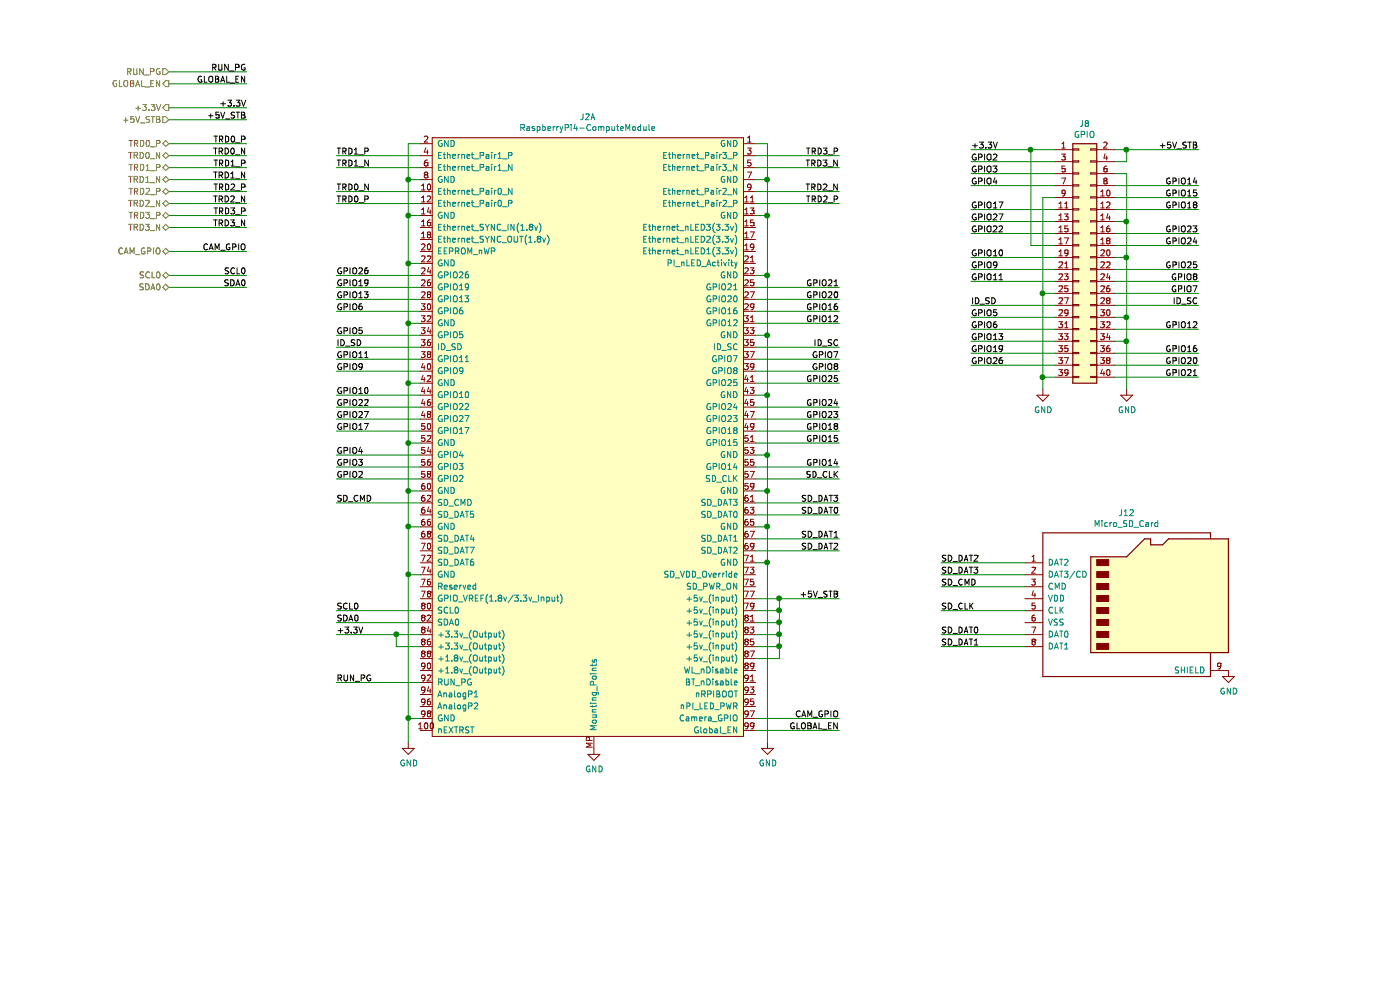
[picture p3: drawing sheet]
EESchema Schematic File Version 4
EELAYER 30 0
EELAYER END
$Descr A4 11693 8268
encoding utf-8
Sheet 3 8
Title ""
Date ""
Rev ""
Comp ""
Comment1 ""
Comment2 ""
Comment3 ""
Comment4 ""
$EndDescr
$Comp
L PSOne-RPI:RaspberryPi4-ComputeModule J2
U 1 1
P 4650 3550
F 0 "J2" H 4600 6125 50  0000 C CNN
F 1 "RaspberryPi4-ComputeModule" H 4600 6034 50  0000 C CNN
F 2 "PSOne-RPI:RaspberryPi4-ComputeModule" H 4600 3550 50  0001 C CNN
F 3 "" H 4600 3550 50  0001 C CNN
	1    4650 3550
	1    0    0    -1  
$EndComp
$Comp
L power:GND #PWR0104
U 1 1
P 3100 6200
F 0 "#PWR0104" H 3100 5950 50  0001 C CNN
F 1 "GND" H 3105 6027 50  0000 C CNN
F 2 "" H 3100 6200 50  0001 C CNN
F 3 "" H 3100 6200 50  0001 C CNN
	1    3100 6200
	1    0    0    -1  
$EndComp
$Comp
L power:GND #PWR0105
U 1 1
P 6100 6200
F 0 "#PWR0105" H 6100 5950 50  0001 C CNN
F 1 "GND" H 6105 6027 50  0000 C CNN
F 2 "" H 6100 6200 50  0001 C CNN
F 3 "" H 6100 6200 50  0001 C CNN
	1    6100 6200
	1    0    0    -1  
$EndComp
Wire Wire Line
	3200 6000 3100 6000
Wire Wire Line
	3100 6000 3100 6200
Wire Wire Line
	3200 4800 3100 4800
Wire Wire Line
	3100 4800 3100 6000
Connection ~ 3100 6000
Wire Wire Line
	3100 4400 3100 4800
Wire Wire Line
	3100 4400 3200 4400
Connection ~ 3100 4800
Wire Wire Line
	3200 4100 3100 4100
Wire Wire Line
	3100 4100 3100 4400
Connection ~ 3100 4400
Wire Wire Line
	3200 3700 3100 3700
Wire Wire Line
	3100 3700 3100 4100
Connection ~ 3100 4100
Wire Wire Line
	3200 3200 3100 3200
Wire Wire Line
	3100 3200 3100 3700
Connection ~ 3100 3700
Wire Wire Line
	3200 2700 3100 2700
Wire Wire Line
	3100 2700 3100 3200
Connection ~ 3100 3200
Wire Wire Line
	3200 2200 3100 2200
Wire Wire Line
	3100 2200 3100 2700
Connection ~ 3100 2700
Wire Wire Line
	3200 1800 3100 1800
Wire Wire Line
	3100 1800 3100 2200
Connection ~ 3100 2200
Wire Wire Line
	3200 1500 3100 1500
Wire Wire Line
	3100 1500 3100 1800
Connection ~ 3100 1800
Wire Wire Line
	3200 1200 3100 1200
Wire Wire Line
	3100 1200 3100 1500
Connection ~ 3100 1500
Wire Wire Line
	6000 4700 6100 4700
Wire Wire Line
	6100 4700 6100 6200
Wire Wire Line
	6000 4400 6100 4400
Wire Wire Line
	6100 4400 6100 4700
Connection ~ 6100 4700
Wire Wire Line
	6000 4100 6100 4100
Wire Wire Line
	6100 4100 6100 4400
Connection ~ 6100 4400
Wire Wire Line
	6000 3800 6100 3800
Wire Wire Line
	6100 3800 6100 4100
Connection ~ 6100 4100
Wire Wire Line
	6000 3300 6100 3300
Wire Wire Line
	6100 3300 6100 3800
Connection ~ 6100 3800
Wire Wire Line
	6000 2800 6100 2800
Wire Wire Line
	6100 2800 6100 3300
Connection ~ 6100 3300
Wire Wire Line
	6000 2300 6100 2300
Wire Wire Line
	6100 2300 6100 2800
Connection ~ 6100 2800
Wire Wire Line
	6000 1800 6100 1800
Wire Wire Line
	6100 1800 6100 2300
Connection ~ 6100 2300
Wire Wire Line
	6000 1500 6100 1500
Wire Wire Line
	6100 1500 6100 1800
Connection ~ 6100 1800
Wire Wire Line
	6000 1200 6100 1200
Wire Wire Line
	6100 1200 6100 1500
Connection ~ 6100 1500
Wire Wire Line
	3200 1300 2500 1300
Wire Wire Line
	3200 1400 2500 1400
Wire Wire Line
	3200 1600 2500 1600
Wire Wire Line
	3200 1700 2500 1700
Wire Wire Line
	6700 1300 6000 1300
Wire Wire Line
	6700 1400 6000 1400
Wire Wire Line
	6700 1600 6000 1600
Wire Wire Line
	6700 1700 6000 1700
Text Label 2500 1300 0    50   ~ 0
TRD1_P
Text Label 2500 1400 0    50   ~ 0
TRD1_N
Text Label 2500 1600 0    50   ~ 0
TRD0_N
Text Label 2500 1700 0    50   ~ 0
TRD0_P
Text Label 6700 1300 2    50   ~ 0
TRD3_P
Text Label 6700 1400 2    50   ~ 0
TRD3_N
Text Label 6700 1600 2    50   ~ 0
TRD2_N
Text Label 6700 1700 2    50   ~ 0
TRD2_P
Text HLabel 1100 1400 0    50   BiDi ~ 0
TRD1_P
Text HLabel 1100 1500 0    50   BiDi ~ 0
TRD1_N
Text HLabel 1100 1200 0    50   BiDi ~ 0
TRD0_P
Text HLabel 1100 1300 0    50   BiDi ~ 0
TRD0_N
Text HLabel 1100 1800 0    50   BiDi ~ 0
TRD3_P
Text HLabel 1100 1900 0    50   BiDi ~ 0
TRD3_N
Text HLabel 1100 1600 0    50   BiDi ~ 0
TRD2_P
Text HLabel 1100 1700 0    50   BiDi ~ 0
TRD2_N
Text Label 1750 1200 2    50   ~ 0
TRD0_P
Text Label 1750 1300 2    50   ~ 0
TRD0_N
Text Label 1750 1400 2    50   ~ 0
TRD1_P
Text Label 1750 1500 2    50   ~ 0
TRD1_N
Text Label 1750 1600 2    50   ~ 0
TRD2_P
Text Label 1750 1700 2    50   ~ 0
TRD2_N
Text Label 1750 1800 2    50   ~ 0
TRD3_P
Text Label 1750 1900 2    50   ~ 0
TRD3_N
Wire Wire Line
	3200 2300 2500 2300
Text Label 2500 2300 0    50   ~ 0
GPIO26
Wire Wire Line
	3200 2400 2500 2400
Text Label 2500 2400 0    50   ~ 0
GPIO19
Wire Wire Line
	3200 2500 2500 2500
Text Label 2500 2500 0    50   ~ 0
GPIO13
Wire Wire Line
	3200 2600 2500 2600
Text Label 2500 2600 0    50   ~ 0
GPIO6
Wire Wire Line
	3200 2800 2500 2800
Text Label 2500 2800 0    50   ~ 0
GPIO5
Wire Wire Line
	3200 2900 2500 2900
Text Label 2500 2900 0    50   ~ 0
ID_SD
Wire Wire Line
	3200 3000 2500 3000
Text Label 2500 3000 0    50   ~ 0
GPIO11
Wire Wire Line
	3200 3100 2500 3100
Text Label 2500 3100 0    50   ~ 0
GPIO9
Wire Wire Line
	3200 3300 2500 3300
Text Label 2500 3300 0    50   ~ 0
GPIO10
Wire Wire Line
	3200 3400 2500 3400
Text Label 2500 3400 0    50   ~ 0
GPIO22
Wire Wire Line
	3200 3500 2500 3500
Text Label 2500 3500 0    50   ~ 0
GPIO27
Wire Wire Line
	3200 3600 2500 3600
Text Label 2500 3600 0    50   ~ 0
GPIO17
Wire Wire Line
	3200 3800 2500 3800
Text Label 2500 3800 0    50   ~ 0
GPIO4
Wire Wire Line
	3200 3900 2500 3900
Text Label 2500 3900 0    50   ~ 0
GPIO3
Wire Wire Line
	3200 4000 2500 4000
Text Label 2500 4000 0    50   ~ 0
GPIO2
Wire Wire Line
	6000 2400 6700 2400
Text Label 6700 2400 2    50   ~ 0
GPIO21
Wire Wire Line
	6000 2500 6700 2500
Text Label 6700 2500 2    50   ~ 0
GPIO20
Wire Wire Line
	6000 2600 6700 2600
Text Label 6700 2600 2    50   ~ 0
GPIO16
Wire Wire Line
	6000 2700 6700 2700
Text Label 6700 2700 2    50   ~ 0
GPIO12
Wire Wire Line
	6000 2900 6700 2900
Text Label 6700 2900 2    50   ~ 0
ID_SC
Wire Wire Line
	6000 3000 6700 3000
Text Label 6700 3000 2    50   ~ 0
GPIO7
Wire Wire Line
	6000 3100 6700 3100
Text Label 6700 3100 2    50   ~ 0
GPIO8
Wire Wire Line
	6000 3200 6700 3200
Text Label 6700 3200 2    50   ~ 0
GPIO25
Wire Wire Line
	6000 3400 6700 3400
Text Label 6700 3400 2    50   ~ 0
GPIO24
Wire Wire Line
	6000 3500 6700 3500
Text Label 6700 3500 2    50   ~ 0
GPIO23
Wire Wire Line
	6000 3600 6700 3600
Text Label 6700 3600 2    50   ~ 0
GPIO18
Wire Wire Line
	6000 3700 6700 3700
Text Label 6700 3700 2    50   ~ 0
GPIO15
Wire Wire Line
	6000 3900 6700 3900
Text Label 6700 3900 2    50   ~ 0
GPIO14
Text Label 7800 3050 0    50   ~ 0
GPIO26
Text Label 7800 2950 0    50   ~ 0
GPIO19
Text Label 7800 2850 0    50   ~ 0
GPIO13
Text Label 7800 2750 0    50   ~ 0
GPIO6
Text Label 7800 2650 0    50   ~ 0
GPIO5
Text Label 7800 2550 0    50   ~ 0
ID_SD
Text Label 7800 2350 0    50   ~ 0
GPIO11
Text Label 7800 2250 0    50   ~ 0
GPIO9
Text Label 7800 2150 0    50   ~ 0
GPIO10
Text Label 7800 1950 0    50   ~ 0
GPIO22
Text Label 7800 1850 0    50   ~ 0
GPIO27
Text Label 7800 1750 0    50   ~ 0
GPIO17
Text Label 7800 1550 0    50   ~ 0
GPIO4
Text Label 7800 1450 0    50   ~ 0
GPIO3
Text Label 7800 1350 0    50   ~ 0
GPIO2
Wire Wire Line
	9000 3150 9700 3150
Text Label 9700 3150 2    50   ~ 0
GPIO21
Wire Wire Line
	9000 3050 9700 3050
Text Label 9700 3050 2    50   ~ 0
GPIO20
Wire Wire Line
	9000 2950 9700 2950
Text Label 9700 2950 2    50   ~ 0
GPIO16
Wire Wire Line
	9000 2750 9700 2750
Text Label 9700 2750 2    50   ~ 0
GPIO12
Wire Wire Line
	9000 2550 9700 2550
Text Label 9700 2550 2    50   ~ 0
ID_SC
Wire Wire Line
	9000 2450 9700 2450
Text Label 9700 2450 2    50   ~ 0
GPIO7
Wire Wire Line
	9000 2350 9700 2350
Text Label 9700 2350 2    50   ~ 0
GPIO8
Wire Wire Line
	9000 2250 9700 2250
Text Label 9700 2250 2    50   ~ 0
GPIO25
Wire Wire Line
	9000 2050 9700 2050
Text Label 9700 2050 2    50   ~ 0
GPIO24
Wire Wire Line
	9000 1950 9700 1950
Text Label 9700 1950 2    50   ~ 0
GPIO23
Wire Wire Line
	9000 1750 9700 1750
Text Label 9700 1750 2    50   ~ 0
GPIO18
Wire Wire Line
	9000 1650 9700 1650
Text Label 9700 1650 2    50   ~ 0
GPIO15
Wire Wire Line
	9000 1550 9700 1550
Text Label 9700 1550 2    50   ~ 0
GPIO14
$Comp
L power:GND #PWR0112
U 1 1
P 8400 3250
F 0 "#PWR0112" H 8400 3000 50  0001 C CNN
F 1 "GND" H 8405 3077 50  0000 C CNN
F 2 "" H 8400 3250 50  0001 C CNN
F 3 "" H 8400 3250 50  0001 C CNN
	1    8400 3250
	1    0    0    -1  
$EndComp
$Comp
L power:GND #PWR0113
U 1 1
P 9100 3250
F 0 "#PWR0113" H 9100 3000 50  0001 C CNN
F 1 "GND" H 9105 3077 50  0000 C CNN
F 2 "" H 9100 3250 50  0001 C CNN
F 3 "" H 9100 3250 50  0001 C CNN
	1    9100 3250
	1    0    0    -1  
$EndComp
Wire Wire Line
	8500 3150 8400 3150
Wire Wire Line
	8400 3150 8400 3250
Wire Wire Line
	9000 2850 9100 2850
Wire Wire Line
	9100 2850 9100 3250
Wire Wire Line
	9000 2650 9100 2650
Wire Wire Line
	9100 2650 9100 2850
Connection ~ 9100 2850
Wire Wire Line
	8500 2450 8400 2450
Connection ~ 8400 3150
Wire Wire Line
	9000 2150 9100 2150
Wire Wire Line
	9100 2150 9100 2650
Connection ~ 9100 2650
Wire Wire Line
	9000 1850 9100 1850
Wire Wire Line
	9100 1850 9100 2150
Connection ~ 9100 2150
Wire Wire Line
	9000 1450 9100 1450
Wire Wire Line
	9100 1450 9100 1850
Connection ~ 9100 1850
Connection ~ 8400 2450
Wire Wire Line
	8500 1650 8400 1650
Wire Wire Line
	8300 2050 8300 1250
Wire Wire Line
	8300 1250 7800 1250
Connection ~ 8300 1250
Text Label 7800 1250 0    50   ~ 0
+3.3V
Wire Wire Line
	9000 1350 9100 1350
Wire Wire Line
	9100 1350 9100 1250
Wire Wire Line
	9100 1250 9000 1250
Wire Wire Line
	9100 1250 9700 1250
Connection ~ 9100 1250
Text Label 9700 1250 2    50   ~ 0
+5V_STB
Wire Wire Line
	8500 1550 7800 1550
Wire Wire Line
	8500 1450 7800 1450
Wire Wire Line
	8500 1350 7800 1350
Wire Wire Line
	8500 3050 7800 3050
Wire Wire Line
	8500 2950 7800 2950
Wire Wire Line
	8500 2850 7800 2850
Wire Wire Line
	8500 2750 7800 2750
Wire Wire Line
	8500 2650 7800 2650
Wire Wire Line
	8500 2550 7800 2550
Wire Wire Line
	8400 2450 8400 3150
Wire Wire Line
	8500 2350 7800 2350
Wire Wire Line
	8500 2250 7800 2250
Wire Wire Line
	8500 2150 7800 2150
Wire Wire Line
	8300 1250 8500 1250
Wire Wire Line
	8500 2050 8300 2050
Wire Wire Line
	8500 1950 7800 1950
Wire Wire Line
	8500 1850 7800 1850
Wire Wire Line
	8500 1750 7800 1750
Wire Wire Line
	8400 1650 8400 2450
$Comp
L Connector_Generic:Conn_02x20_Odd_Even J8
U 1 1
P 8700 2150
F 0 "J8" H 8750 3267 50  0000 C CNN
F 1 "GPIO" H 8750 3176 50  0000 C CNN
F 2 "Connector_PinHeader_2.54mm:PinHeader_2x20_P2.54mm_Vertical_SMD" H 8700 2150 50  0001 C CNN
F 3 "~" H 8700 2150 50  0001 C CNN
	1    8700 2150
	1    0    0    -1  
$EndComp
$Comp
L power:GND #PWR0117
U 1 1
P 4650 6250
F 0 "#PWR0117" H 4650 6000 50  0001 C CNN
F 1 "GND" H 4655 6077 50  0000 C CNN
F 2 "" H 4650 6250 50  0001 C CNN
F 3 "" H 4650 6250 50  0001 C CNN
	1    4650 6250
	1    0    0    -1  
$EndComp
$Comp
L Connector:Micro_SD_Card J12
U 1 1
P 9150 5000
F 0 "J12" H 9100 5717 50  0000 C CNN
F 1 "Micro_SD_Card" H 9100 5626 50  0000 C CNN
F 2 "Connector_Card:microSD_HC_Wuerth_693072010801" H 10300 5300 50  0001 C CNN
F 3 "http://katalog.we-online.de/em/datasheet/693072010801.pdf" H 9150 5000 50  0001 C CNN
	1    9150 5000
	1    0    0    -1  
$EndComp
Wire Wire Line
	6000 4000 6700 4000
Text Label 6700 4000 2    50   ~ 0
SD_CLK
Wire Wire Line
	6000 4200 6700 4200
Text Label 6700 4200 2    50   ~ 0
SD_DAT3
Wire Wire Line
	6000 4300 6700 4300
Text Label 6700 4300 2    50   ~ 0
SD_DAT0
Wire Wire Line
	6000 4500 6700 4500
Text Label 6700 4500 2    50   ~ 0
SD_DAT1
Wire Wire Line
	6000 4600 6700 4600
Text Label 6700 4600 2    50   ~ 0
SD_DAT2
Wire Wire Line
	3200 4200 2500 4200
Text Label 2500 4200 0    50   ~ 0
SD_CMD
Wire Wire Line
	8250 5100 7550 5100
Text Label 7550 5100 0    50   ~ 0
SD_CLK
Wire Wire Line
	8250 4800 7550 4800
Text Label 7550 4800 0    50   ~ 0
SD_DAT3
Wire Wire Line
	8250 5300 7550 5300
Text Label 7550 5300 0    50   ~ 0
SD_DAT0
Wire Wire Line
	8250 5400 7550 5400
Text Label 7550 5400 0    50   ~ 0
SD_DAT1
Wire Wire Line
	8250 4700 7550 4700
Text Label 7550 4700 0    50   ~ 0
SD_DAT2
Wire Wire Line
	8250 4900 7550 4900
Text Label 7550 4900 0    50   ~ 0
SD_CMD
$Comp
L power:GND #PWR0119
U 1 1
P 9950 5600
F 0 "#PWR0119" H 9950 5350 50  0001 C CNN
F 1 "GND" H 9955 5427 50  0000 C CNN
F 2 "" H 9950 5600 50  0001 C CNN
F 3 "" H 9950 5600 50  0001 C CNN
	1    9950 5600
	1    0    0    -1  
$EndComp
Text HLabel 1100 900  0    50   Output ~ 0
+3.3V
Text HLabel 1100 1000 0    50   Input ~ 0
+5V_STB
Wire Wire Line
	1100 900  1750 900 
Wire Wire Line
	1100 1000 1750 1000
Text Label 1750 900  2    50   ~ 0
+3.3V
Text Label 1750 1000 2    50   ~ 0
+5V_STB
Wire Wire Line
	3200 5400 3000 5400
Wire Wire Line
	3000 5400 3000 5300
Wire Wire Line
	3000 5300 3200 5300
Wire Wire Line
	3000 5300 2500 5300
Connection ~ 3000 5300
Text Label 2500 5300 0    50   ~ 0
+3.3V
Wire Wire Line
	6000 5500 6200 5500
Wire Wire Line
	6200 5500 6200 5400
Wire Wire Line
	6200 5000 6000 5000
Wire Wire Line
	6000 5100 6200 5100
Connection ~ 6200 5100
Wire Wire Line
	6200 5100 6200 5000
Wire Wire Line
	6200 5200 6000 5200
Connection ~ 6200 5200
Wire Wire Line
	6200 5200 6200 5100
Wire Wire Line
	6000 5300 6200 5300
Connection ~ 6200 5300
Wire Wire Line
	6200 5300 6200 5200
Wire Wire Line
	6200 5400 6000 5400
Connection ~ 6200 5400
Wire Wire Line
	6200 5400 6200 5300
Wire Wire Line
	6200 5000 6700 5000
Connection ~ 6200 5000
Text Label 6700 5000 2    50   ~ 0
+5V_STB
Text HLabel 1100 600  0    50   Input ~ 0
RUN_PG
Text HLabel 1100 700  0    50   Output ~ 0
GLOBAL_EN
Wire Wire Line
	1100 600  1750 600 
Wire Wire Line
	1100 700  1750 700 
Text Label 1750 600  2    50   ~ 0
RUN_PG
Text Label 1750 700  2    50   ~ 0
GLOBAL_EN
Text Label 2500 5700 0    50   ~ 0
RUN_PG
Text Label 6700 6100 2    50   ~ 0
GLOBAL_EN
Wire Wire Line
	6700 6100 6000 6100
Wire Wire Line
	3200 5700 2500 5700
Text HLabel 1100 2100 0    50   BiDi ~ 0
CAM_GPIO
Wire Wire Line
	1100 1200 1750 1200
Wire Wire Line
	1100 1300 1750 1300
Wire Wire Line
	1100 1400 1750 1400
Wire Wire Line
	1100 1500 1750 1500
Wire Wire Line
	1100 1600 1750 1600
Wire Wire Line
	1100 1700 1750 1700
Wire Wire Line
	1100 1800 1750 1800
Wire Wire Line
	1100 1900 1750 1900
Wire Wire Line
	1750 2100 1100 2100
Text Label 1750 2100 2    50   ~ 0
CAM_GPIO
Text Label 6700 6000 2    50   ~ 0
CAM_GPIO
Wire Wire Line
	6000 6000 6700 6000
Wire Wire Line
	3200 5100 2500 5100
Wire Wire Line
	3200 5200 2500 5200
Text Label 2500 5100 0    50   ~ 0
SCL0
Text Label 2500 5200 0    50   ~ 0
SDA0
Text HLabel 1100 2300 0    50   BiDi ~ 0
SCL0
Wire Wire Line
	1750 2300 1100 2300
Text Label 1750 2300 2    50   ~ 0
SCL0
Text HLabel 1100 2400 0    50   BiDi ~ 0
SDA0
Wire Wire Line
	1750 2400 1100 2400
Text Label 1750 2400 2    50   ~ 0
SDA0
$EndSCHEMATC
